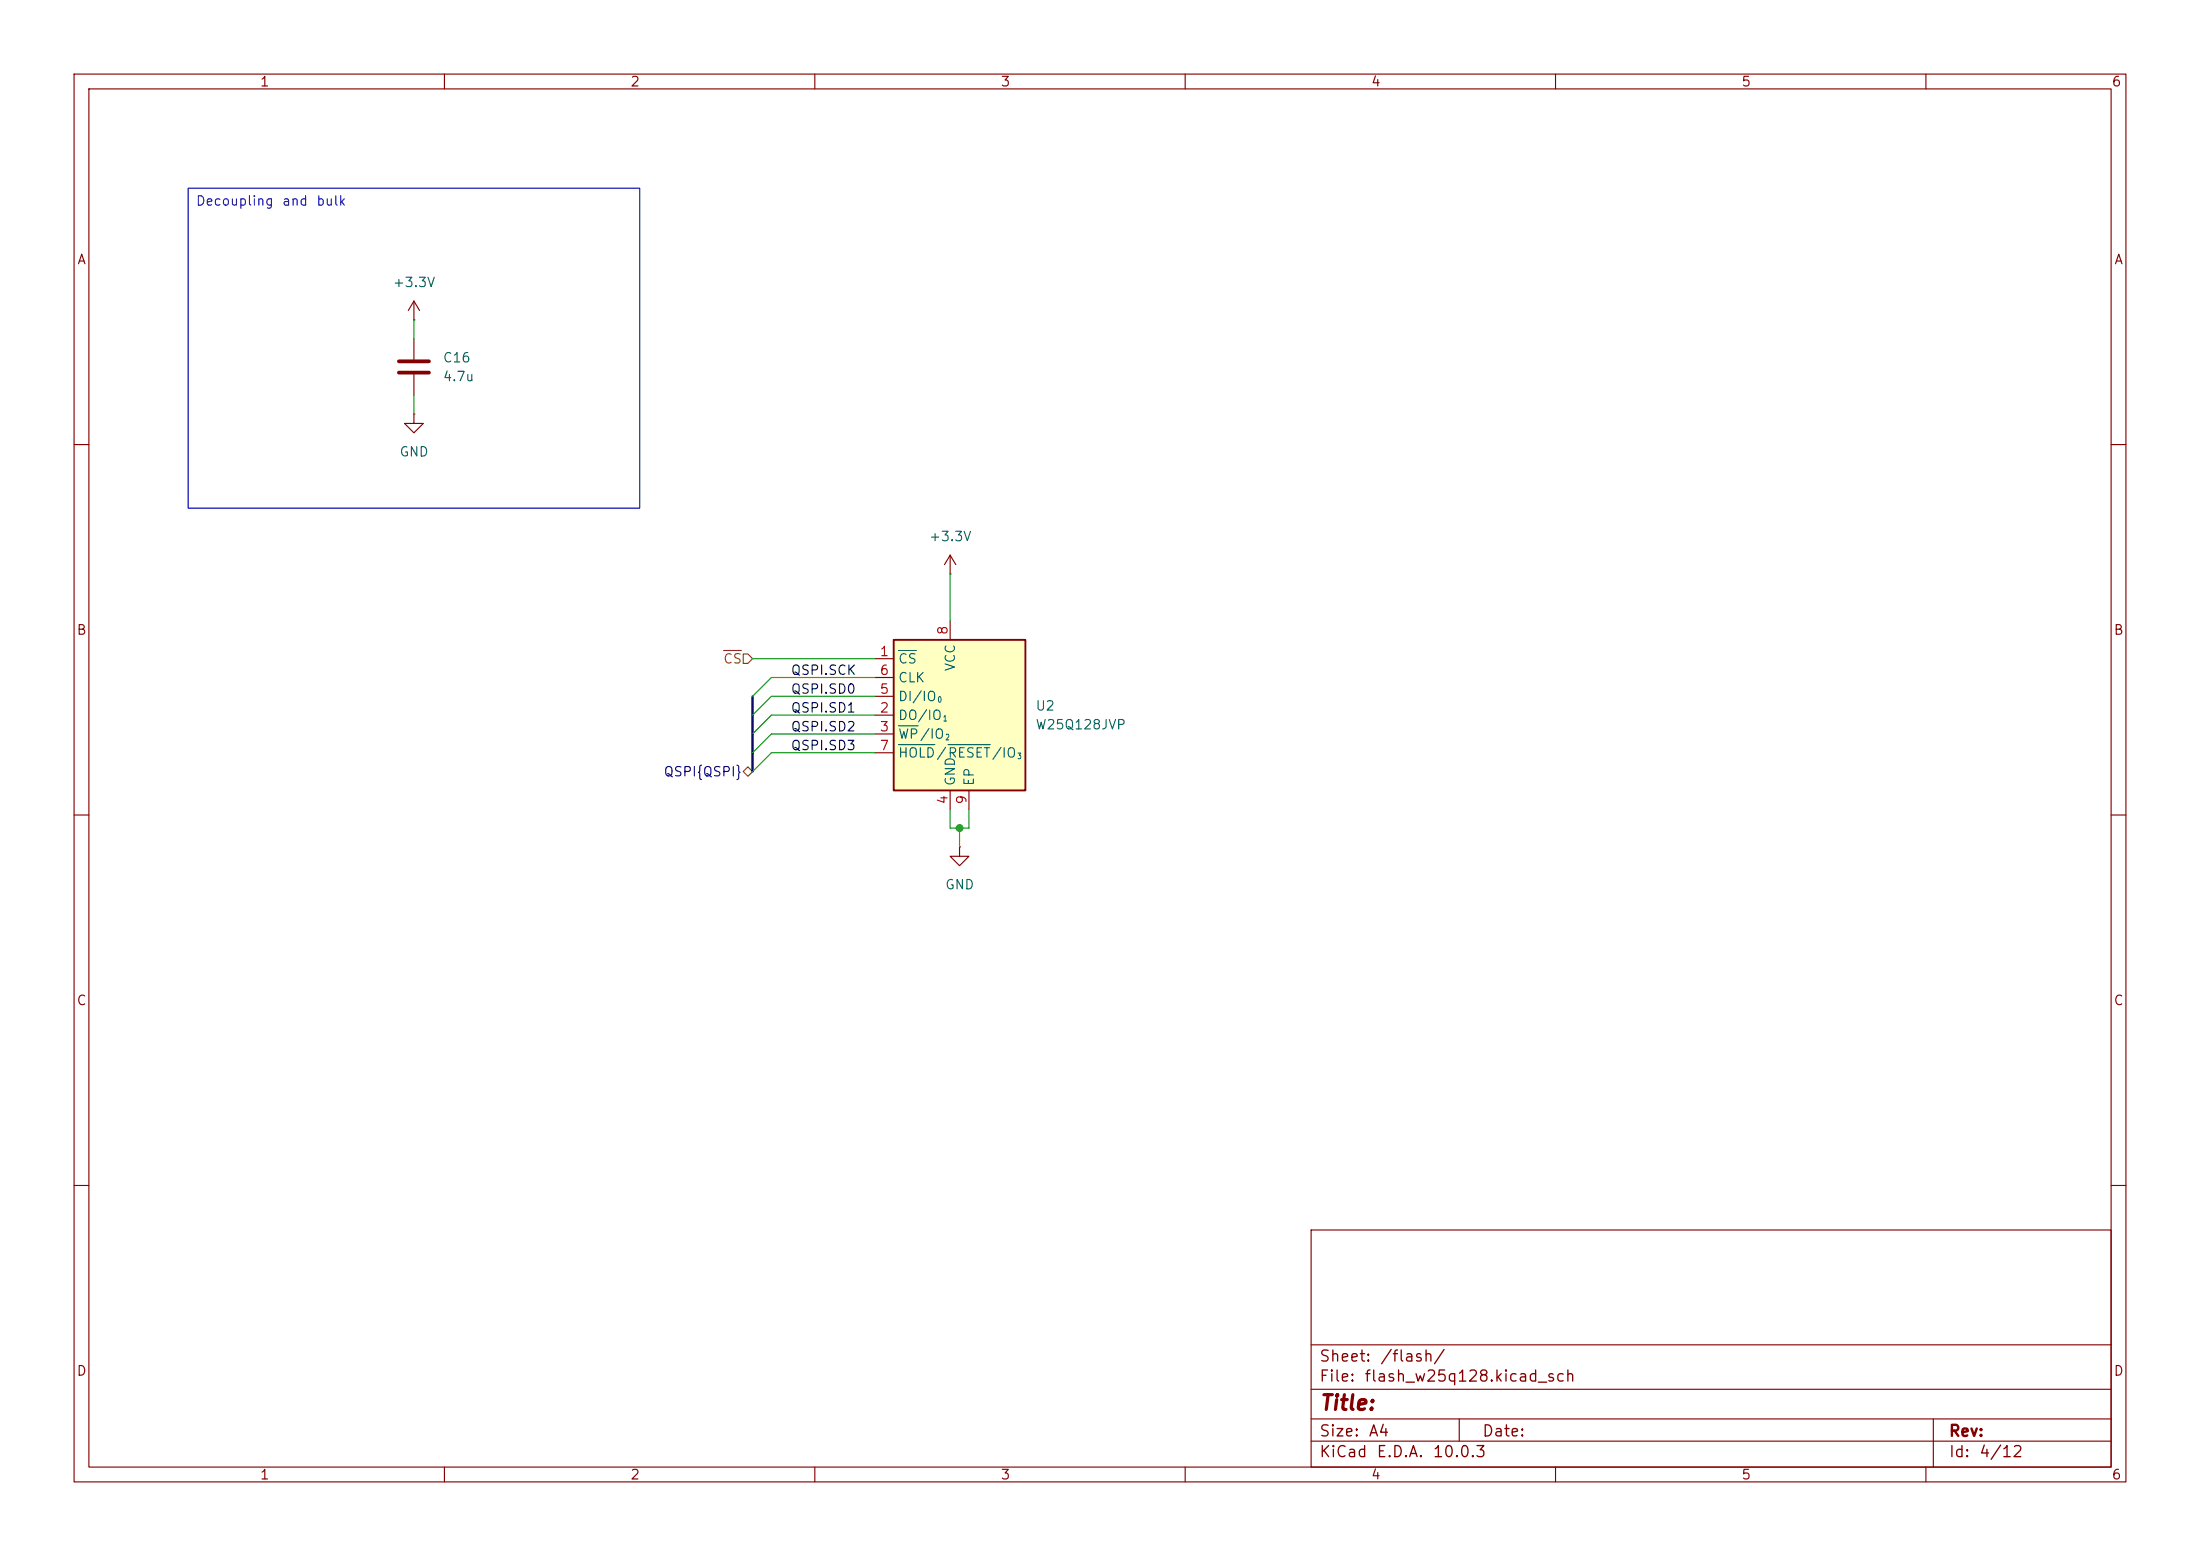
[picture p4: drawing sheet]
<svg xmlns="http://www.w3.org/2000/svg" width="297mm" height="210mm" viewBox="0 0 297 210" stroke-linecap="round" stroke-linejoin="round" font-family="sans-serif">
<g fill="none" stroke="#840000" stroke-width=".15">
<path d="M10 10h277v190h-277zM12 12h273v186h-273zM60 10v2M110 10v2M160 10v2M210 10v2M260 10v2M55.9 55.9v1.3h1.2l-1.2 1.2-1.3-1.2h1.3M55.9 55.9h.1M55.9 43.2h.1M55.9 40.6v2.6M55.9 45.7v2.8"/>
<path d="M55.9 50.5v2.8M55.9 40.6l-.8 1.3M55.9 40.6l.7 1.3M10 60h2M128.3 77.5h.1M128.3 74.9l-.8 1.3M128.3 74.9l.7 1.3M128.3 74.9v2.6M285 60h2M10 110h2M285 110h2M10 160h2"/>
<path d="M177 166h108v32h-108zM285 160h2M60 198v2M110 198v2M160 198v2M177 194.5h108M177 191.5h108M177 187.5h108M177 181.5h108M197 191.5v3M210 198v2M260 198v2"/>
<path d="M261 191.5v6.5"/>
</g>
<path d="M53.8 48.8h4.1M53.8 50.3h4.1" fill="none" stroke="#840000" stroke-width=".51"/>
<path d="M120.6 86.4h17.8v20.3h-17.8z" fill="#ffffc2"/>
<path d="M120.6 86.4h17.8v20.3h-17.8z" fill="none" stroke="#840000" stroke-width=".25"/>
<path d="M118.1 88.9h2.5M118.1 96.5h2.5M118.1 99.1h2.5M118.1 94h2.5M118.1 91.4h2.5M128.3 83.8v2.6M118.1 101.6h2.5M128.3 106.7v2.5M129.5 114.3v1.3h1.3l-1.3 1.2-1.2-1.2h1.2M129.5 114.3h.1M130.8 106.7v2.5" fill="none" stroke="#840000" stroke-width=".15"/>
<path d="M121.3 87.8h2.4M121.3 98h2.7M121.3 100.5h4.9M128 100.5h5.7" fill="none" stroke="#006464" stroke-width=".15"/>
<path d="M97.7 87.8h2.4M100.3 88.3h.7l.6 .6-.6 .6h-.7zM100.3 104.1l.7-.6 .6 .6-.6 .7z" fill="none" stroke="#725600" stroke-width=".15"/>
<path d="M101.6 94v10.1" fill="none" stroke="#000084" stroke-width=".3"/>
<path d="M55.9 43.2v2.5M55.9 53.3v2.6M128.3 77.5v6.3M101.6 88.9h16.5M118.1 91.4h-14l-2.5 2.6M118.1 99.1h-14l-2.5 2.5M118.1 94h-14l-2.5 2.5M118.1 96.5h-14l-2.5 2.6M118.1 101.6h-14l-2.5 2.5M128.3 109.2v2.6h2.5v-2.6M129.5 111.8v2.5" fill="none" stroke="#009600" stroke-width=".15"/>
<path d="M25.4 25.4h61v43.2h-61z" fill="none" stroke="#0000c2" stroke-width=".15"/>
<circle cx="129.5" cy="111.8" r=".46" fill="#009600" stroke="#009600" stroke-width=".14"/>
<text font-size="2" fill="#840000" x="178" y="190.8">Title:</text>
<g font-size="1.5" fill="#840000">
<text x="178" y="184.2">Sheet:</text>
<text x="186.2" y="184.2">/flash/</text>
<text x="178" y="186.9">File:</text>
<text x="184.1" y="186.9">flash_w25q128.kicad_sch</text>
<text x="178" y="197.1">KiCad</text>
<text x="178" y="194.3">Size:</text>
<text x="184.7" y="194.3">A4</text>
<text x="185.7" y="197.1">E.D.A.</text>
<text x="193.3" y="197.1">10.0.3</text>
<text x="200" y="194.3">Date:</text>
<text x="263" y="194.3">Rev:</text>
<text x="263" y="197.1">Id:</text>
<text x="267.1" y="197.1">4/12</text>
</g>
<g font-size="1.3" fill="#840000">
<text x="35" y="12">1</text>
<text x="85" y="12">2</text>
<text x="135" y="12">3</text>
<text x="185" y="12">4</text>
<text x="235" y="12">5</text>
<text x="285" y="12">6</text>
<text x="10.3" y="36">A</text>
<text x="285.3" y="36">A</text>
<text x="10.3" y="86">B</text>
<text x="285.3" y="86">B</text>
<text x="10.3" y="136">C</text>
<text x="285.3" y="136">C</text>
<text x="10.3" y="186">D</text>
<text x="285.3" y="186">D</text>
<text x="35" y="200">1</text>
<text x="85" y="200">2</text>
<text x="135" y="200">3</text>
<text x="185" y="200">4</text>
<text x="235" y="200">5</text>
<text x="285" y="200">6</text>
</g>
<g font-size="1.3" fill="#0000c2">
<text x="26.4" y="28.1">Decoupling</text>
<text x="38" y="28.1">and</text>
<text x="42.6" y="28.1">bulk</text>
</g>
<g font-size="1.3" fill="#006464">
<text x="52.9" y="39.1">+3.3V</text>
<text x="59.7" y="49.2">C16</text>
<text x="59.7" y="51.8">4.7u</text>
<text x="53.8" y="61.9">GND</text>
<text x="125.3" y="73.4">+3.3V</text>
<text x="121.2" y="89.9">CS</text>
<text x="121.2" y="95">DI/IO</text>
<text x="121.2" y="92.4">CLK</text>
<text x="129.2" y="90.7" transform="rotate(-90 129.2 90.7)">VCC</text>
<text x="121.2" y="97.5">DO/IO</text>
<text x="121.2" y="100">WP/IO</text>
<text x="139.7" y="96.2">U2</text>
<text x="139.7" y="98.8">W25Q128JVP</text>
<text x="121.2" y="102.6">HOLD/RESET/IO</text>
<text x="129.2" y="106.2" transform="rotate(-90 129.2 106.2)">GND</text>
<text x="131.8" y="106.2" transform="rotate(-90 131.8 106.2)">EP</text>
<text x="127.5" y="120.4">GND</text>
</g>
<text font-size="1.3" fill="#725600" x="97.5" y="89.9">CS</text>
<g font-size="1.3" fill="#a90000">
<text x="118.7" y="88.9">1</text>
<text x="128.2" y="85.8" transform="rotate(-90 128.2 85.8)">8</text>
<text x="118.7" y="94">5</text>
<text x="118.7" y="91.4">6</text>
<text x="118.7" y="96.5">2</text>
<text x="118.7" y="99">3</text>
<text x="118.7" y="101.6">7</text>
<text x="128.2" y="108.7" transform="rotate(-90 128.2 108.7)">4</text>
<text x="130.8" y="108.7" transform="rotate(-90 130.8 108.7)">9</text>
</g>
<g font-size="1.3" fill="#0f0f0f">
<text x="106.7" y="91.4">QSPI.SCK</text>
<text x="106.7" y="93.9">QSPI.SD0</text>
<text x="106.7" y="96.5">QSPI.SD1</text>
<text x="106.7" y="99">QSPI.SD2</text>
<text x="106.7" y="101.6">QSPI.SD3</text>
</g>
<text font-size="1.3" fill="#000084" x="89.5" y="105.1">QSPI{QSPI}</text>
<g font-size=".8" fill="#006464">
<text x="126.5" y="95">0</text>
<text x="127.2" y="97.5">1</text>
<text x="127.6" y="100.1">2</text>
<text x="137.3" y="102.6">3</text>
</g>
</svg>
